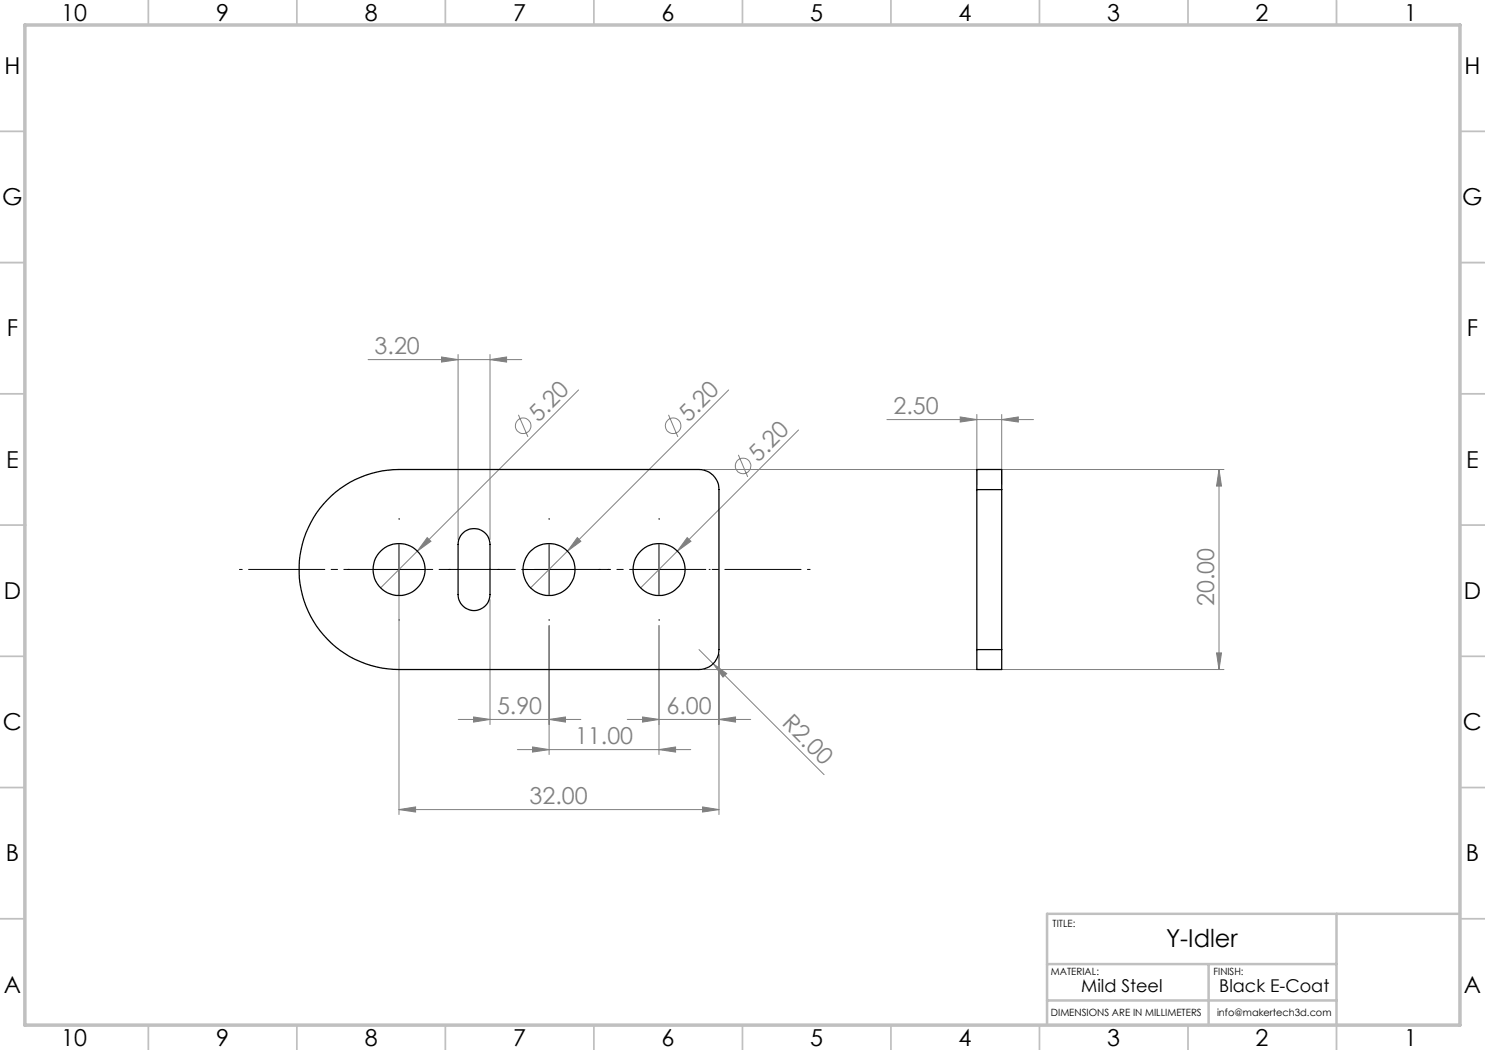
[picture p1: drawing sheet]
<svg xmlns="http://www.w3.org/2000/svg" width="297mm" height="210mm" viewBox="0 0 297 210" stroke-linecap="round" stroke-linejoin="round" font-family="sans-serif">
<g fill="none" stroke="#808080" stroke-width=".2">
<path d="M73.6 71.9h30.8M88.3 71.4l3.3 .5-3.3 .5zM91.6 70.9v37M98 71.9l3.3-.5v1zM98 70.9v37M115.7 78l-39.6 39.6M145.7 78l-32.2 32.2M103.7 83l1.9 4.4M133.7 83l1.9 4.4M140.8 93.9h104M147.7 91l1.8 4.4M159.7 86l-31.6 31.6"/>
<path d="M177.4 83.9h29.3M192.1 83.4l3.3 .5-3.3 .5zM195.4 82.9v14M200.3 83.9l3.4-.5v1zM200.3 82.9v14M243.8 93.9l.5 3.3h-1zM243.8 93.9v40M79.8 114.9v48M85.4 107.5l.8 .8-2.7 1.9zM98 119.9v25M113.5 110.2l-7.4 7.4M115.5 107.5l.7 .8-2.7 1.9z"/>
<path d="M137.4 107.5l.8 .8-2.7 1.9zM109.8 125.1v25.8M131.8 125.1v25.8M139.8 129.9l25 25M140.8 133.9h104M142.6 132.7l2.7 2-.7 .7zM143.8 130.9v32M243.3 130.6h1l-.5 3.3zM91.7 143.9h24.5M94.7 143.4l3.3 .5-3.3 .5zM103.5 149.9h34.6M106.5 149.4l3.3 .5-3.3 .5z"/>
<path d="M109.8 143.9l3.3-.5v1zM125.4 143.9h24.7M128.5 143.4l3.3 .5-3.3 .5zM131.8 149.9l3.3-.5v1zM143.8 143.9l3.3-.5v1zM79.8 161.9l3.3-.5v1zM79.8 161.9h64M140.5 161.4l3.3 .5-3.3 .5z"/>
<circle cx="104.6" cy="85.2" r="1.56"/>
<circle cx="134.6" cy="85.2" r="1.57"/>
<circle cx="148.6" cy="93.2" r="1.55"/>
</g>
<path d="M47.9 113.9h114.1" fill="none" stroke="#000" stroke-width=".2" stroke-dasharray="15.2 1.3 1.3 1.3" stroke-dashoffset="-1.8"/>
<path d="M69.8 113.9h-.2M79.8 103.9v-.2M89.8 113.9h.2M99.8 113.9h-.2M109.8 103.9v-.2M119.8 113.9h.2M121.8 113.9h-.2M131.8 103.9v-.2M141.8 113.9h.2M79.8 123.9v.2M109.8 123.9v.2M131.8 123.9v.2" fill="none" stroke="#000" stroke-width=".2" stroke-dasharray="15.2 1.3 1.3 1.3"/>
<path d="M74.8 113.9h10M79.8 108.9v10M104.8 113.9h10M109.8 108.9v10M126.8 113.9h10M131.8 108.9v10" fill="none" stroke="#000" stroke-width=".2"/>
<g fill="none" stroke="#c0c0c0" stroke-width=".35">
<path d="M29.7 0v5M59.4 0v5M89.1 0v5M118.8 0v5M148.5 0v5M178.2 0v5M207.9 0v5M237.6 0v5M267.3 0v5M0 26.3h5M292 26.3h5M0 52.5h5"/>
<path d="M292 52.5h5M0 78.8h5M292 78.8h5M0 105h5M5 105h.1M292 105h.1M292 105h5M0 131.3h5M292 131.3h5M0 157.5h5M292 157.5h5M0 183.8h5"/>
<path d="M292 183.8h5M29.7 205v5M59.4 205v5M89.1 205v5M118.8 205v5M148.5 205h.1M148.5 205v5M178.2 205v5M207.9 205v5M237.6 205v5M267.3 205v5"/>
</g>
<path d="M209.4 192.8h57.9M241.7 192.8v12.2M267.3 182.8v22.2M292 182.8h-82.6v22.2M209.4 200.1h57.9" fill="none" stroke="#c0c0c0" stroke-width=".5"/>
<path d="M5 5h287v200h-287z" fill="none" stroke="#c0c0c0" stroke-width=".7"/>
<g fill="#808080">
<path d="M137.4 107.5l.8 .8-2.7 1.9z"/>
<path d="M85.4 107.5l.8 .8-2.7 1.9z"/>
<path d="M115.5 107.5l.7 .8-2.7 1.9z"/>
<path d="M142.6 132.7l2.7 2-.7 .7z"/>
<path d="M131.8 149.9l3.3-.5v1zM106.5 149.4l3.3 .5-3.3 .5zM109.8 143.9l3.3-.5v1zM94.7 143.4l3.3 .5-3.3 .5zM200.3 83.9l3.4-.5v1zM192.1 83.4l3.3 .5-3.3 .5z"/>
<path d="M88.3 71.4l3.3 .5-3.3 .5zM98 71.9l3.3-.5v1z"/>
<path d="M140.5 161.4l3.3 .5-3.3 .5zM79.8 161.9l3.3-.5v1zM143.8 143.9l3.3-.5v1zM128.5 143.4l3.3 .5-3.3 .5z"/>
<path d="M243.8 93.9l.5 3.3h-1zM243.3 130.6h1l-.5 3.3z"/>
</g>
<g fill="none" stroke="#000" stroke-width=".25">
<path d="M66.3 99.2a20.2 20.2 0 0 1 13.5-5.3h60a4 4 0 0 1 4 4v32a4 4 0 0 1-4 4h-60a20 20 0 0 1-18.6-12.7 20 20 0 0 1 5.1-22zM195.4 97.9v-4h4.9v4M195.4 97.9v32M195.4 97.9h4.9M200.3 97.9v32M92.7 106.5a3.2 3.2 0 0 1 3.4-.5 3.2 3.2 0 0 1 1.9 2.9v10a3.2 3.2 0 0 1-3.2 3.2 3.2 3.2 0 0 1-3.2-3.2l.1-10.5 .4-1.2zM195.4 129.9v4h4.9v-4M195.4 129.9h4.9"/>
<circle cx="79.8" cy="113.9" r="5.2"/>
<circle cx="109.8" cy="113.9" r="5.2"/>
<circle cx="131.8" cy="113.9" r="5.2"/>
</g>
<text font-size="4.9" x="233.2" y="189.4">Y-Idler</text>
<g font-size="4.7">
<text x="12.2" y="4.2">10</text>
<text x="43.2" y="4.2">9</text>
<text x="72.9" y="4.2">8</text>
<text x="102.6" y="4.2">7</text>
<text x="132.3" y="4.2">6</text>
<text x="162" y="4.2">5</text>
<text x="191.7" y="4.2">4</text>
<text x="221.4" y="4.2">3</text>
<text x="251.1" y="4.2">2</text>
<text x="280.8" y="4.2">1</text>
<text x=".9" y="14.8">H</text>
<text x="292.9" y="14.8">H</text>
<text x=".5" y="41">G</text>
<text x="292.4" y="41">G</text>
<text x="1.4" y="67.3">F</text>
<text x="293.4" y="67.3">F</text>
<text x="1.2" y="93.5">E</text>
<text x="293.2" y="93.5">E</text>
<text x=".8" y="119.8">D</text>
<text x="292.8" y="119.8">D</text>
<text x=".6" y="146">C</text>
<text x="292.6" y="146">C</text>
<text x="1.2" y="172.3">B</text>
<text x="293.2" y="172.3">B</text>
<text x=".8" y="198.5">A</text>
<text x="292.8" y="198.5">A</text>
<text x="12.2" y="209.2">10</text>
<text x="43.2" y="209.2">9</text>
<text x="72.9" y="209.2">8</text>
<text x="102.6" y="209.2">7</text>
<text x="132.3" y="209.2">6</text>
<text x="162" y="209.2">5</text>
<text x="191.7" y="209.2">4</text>
<text x="221.4" y="209.2">3</text>
<text x="251.1" y="209.2">2</text>
<text x="280.8" y="209.2">1</text>
</g>
<g font-size="4.7" fill="#808080">
<text x="74.9" y="70.9">3.20</text>
<text x="178.7" y="82.9">2.50</text>
<text x="107.7" y="84.5" transform="rotate(-45 107.7 84.5)">5.20</text>
<text x="137.7" y="84.5" transform="rotate(-45 137.7 84.5)">5.20</text>
<text x="151.7" y="92.6" transform="rotate(-45 151.7 92.6)">5.20</text>
<text x="242.8" y="121.2" transform="rotate(-90 242.8 121.2)">20.00</text>
<text x="99.4" y="142.9">5.90</text>
<text x="133.3" y="142.9">6.00</text>
<text x="115" y="148.9">11.00</text>
<text x="156.2" y="144.9" transform="rotate(45 156.2 144.9)">R2.00</text>
<text x="105.9" y="160.9">32.00</text>
</g>
<g font-size="3.5">
<text x="216.2" y="198.3">Mild Steel</text>
<text x="243.9" y="198.3">Black E-Coat</text>
</g>
<g font-size="2">
<text x="210.5" y="185.4">TITLE:</text>
<text x="210.2" y="195">MATERIAL:</text>
<text x="242.7" y="195">FINISH:</text>
<text x="210.2" y="203.2">DIMENSIONS ARE IN MILLIMETERS</text>
<text x="243.4" y="203.2">info@makertech3d.com</text>
</g>
</svg>
